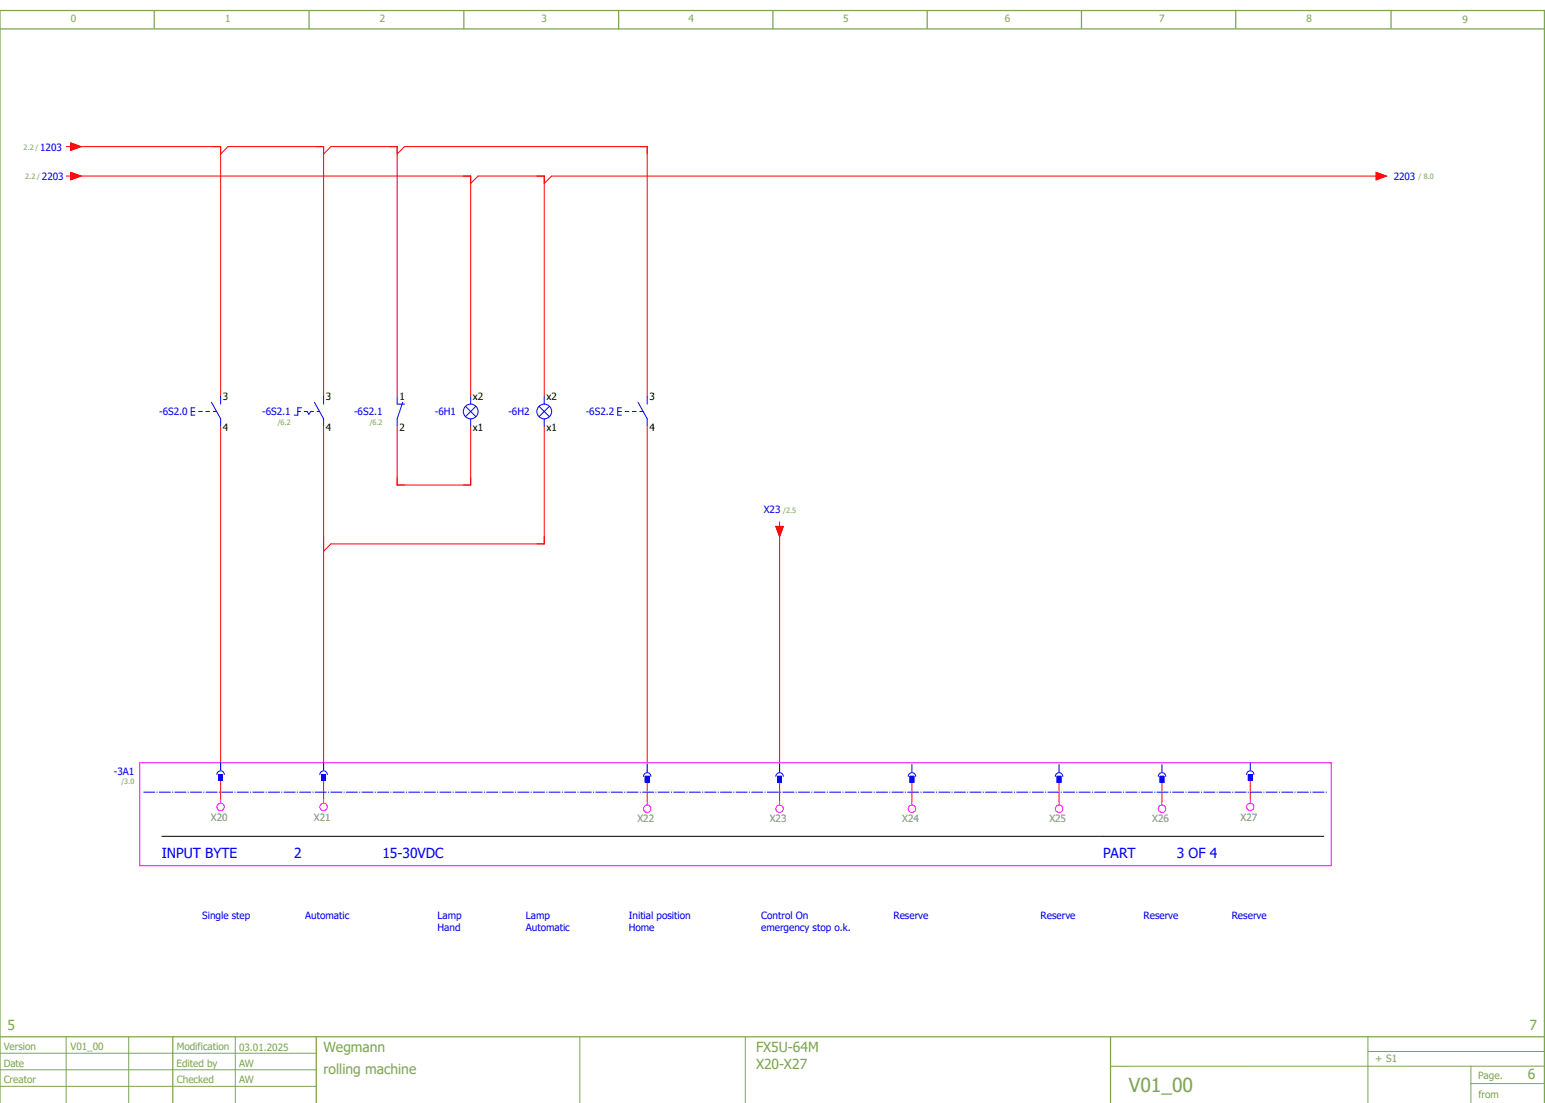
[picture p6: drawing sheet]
<svg xmlns="http://www.w3.org/2000/svg" width="420mm" height="300mm" viewBox="0 0 420 300" stroke-linecap="round" stroke-linejoin="round" font-family="sans-serif">
<g fill="none" stroke="#7ca552" stroke-width=".34">
<path d="M0 7.9h420M41.9 2.9v4.8M84 3v4.8M126.1 3v4.8M168.2 3v4.9M210.2 2.9v4.9M252.1 2.9v4.8M294.1 2.9v4.8M336.1 2.8v4.8M378.3 2.8v4.9M0 281.9h420M0 299.9v-297h420v297"/>
<path d="M47 281.9v18M86 281.9v18M302 281.9v18"/>
</g>
<g fill="none" stroke="#7ca552" stroke-width=".27">
<path d="M0 286.3h86M0 290.8h86M0 295.3h86M18 281.9v18M35 281.9v18M64 281.9v18M157.7 282v17.9M202.7 281.9v18M372 281.9v18M372 285.9h48M400 294.6h20M400 289.9v10"/>
<path d="M419.8 289.9h-117.8"/>
</g>
<g fill="none" stroke="#f00" stroke-width=".27">
<path d="M20 39.9h40v68M20 47.9h108v60M60 41.9l2-2h26v68M88 41.9l2-2h18v68M108 41.9l2-2h66v68M128 49.9l2-2h18v60M60 115.9v93.5M88 115.9v93.5M108 115.9v16h20v-16M148 115.9v32h-58l-2 2M176 115.9v94M212 144.9v65"/>
<path d="M60 211.4v6M88 211.4v6M176 211.9v6M212 211.9v6M248 211.9v6M288 211.9v6M316 211.9v6M340 211.4v6"/>
</g>
<path d="M39 215.4h322" fill="none" stroke="#00f" stroke-width=".27" stroke-dasharray="3.2 .4 .3 .4" stroke-linecap="butt"/>
<path d="M44 227.4h316" fill="none" stroke="#000" stroke-width=".27"/>
<g fill="none" stroke="#00f" stroke-width=".27">
<path d="M52 111.9h1M53 110.9h-1v2h1M54 111.9h1M56 111.9h1M57.5 109.4l2.5 4.5v2M58 111.9h.9M60 107.9v2M126.6 110.5l2.8 2.8M128 107.9v2M128 113.9v2M129.4 110.5l-2.8 2.8M59.5 210.6h1v1.6h-1z"/>
<circle cx="128" cy="111.9" r="2.01"/>
</g>
<path d="M38 207.4h324v28h-324z" fill="none" stroke="#f0f" stroke-width=".27"/>
<path d="M59.5 210.6h1v1.6h-1z" fill-rule="evenodd" fill="#00f"/>
<path d="M59 210.6a1 1 0 0 1 1-1 1 1 0 0 1 1 1M59.5 210.6h1v1.6h-1zM60 207.4v2M87.5 210.6h1v1.6h-1z" fill="none" stroke="#00f" stroke-width=".27"/>
<g fill="none" stroke="#f0f" stroke-width=".27">
<path d="M60 217.4v1"/>
<circle cx="60" cy="219.4" r="1.01"/>
</g>
<path d="M87.5 210.6h1v1.6h-1z" fill-rule="evenodd" fill="#00f"/>
<path d="M87 210.6a1 1 0 0 1 1-1 1 1 0 0 1 1 1M87.5 210.6h1v1.6h-1zM88 207.4v2M175.5 211.1h1v1.6h-1z" fill="none" stroke="#00f" stroke-width=".27"/>
<g fill="none" stroke="#f0f" stroke-width=".27">
<path d="M88 217.4v1"/>
<circle cx="88" cy="219.4" r="1.01"/>
</g>
<path d="M175.5 211.1h1v1.6h-1z" fill-rule="evenodd" fill="#00f"/>
<path d="M175 211.1a1 1 0 0 1 1-1 1 1 0 0 1 1 1M175.5 211.1h1v1.6h-1zM176 207.9v2M211.5 211.1h1v1.6h-1z" fill="none" stroke="#00f" stroke-width=".27"/>
<g fill="none" stroke="#f0f" stroke-width=".27">
<path d="M176 217.9v1"/>
<circle cx="176" cy="219.9" r="1"/>
</g>
<path d="M211.5 211.1h1v1.6h-1z" fill-rule="evenodd" fill="#00f"/>
<path d="M211 211.1a1.01 1.01 0 0 1 1-1 1.01 1.01 0 0 1 1 1M211.5 211.1h1v1.6h-1zM212 207.9v2M247.5 211.1h1v1.6h-1z" fill="none" stroke="#00f" stroke-width=".27"/>
<g fill="none" stroke="#f0f" stroke-width=".27">
<path d="M212 217.9v1"/>
<circle cx="212" cy="219.9" r="1.01"/>
</g>
<path d="M247.5 211.1h1v1.6h-1z" fill-rule="evenodd" fill="#00f"/>
<path d="M247 211.1a1.01 1.01 0 0 1 1-1 1.01 1.01 0 0 1 1 1M247.5 211.1h1v1.6h-1zM248 207.9v2M287.5 211.1h1v1.6h-1z" fill="none" stroke="#00f" stroke-width=".27"/>
<g fill="none" stroke="#f0f" stroke-width=".27">
<path d="M248 217.9v1"/>
<circle cx="248" cy="219.9" r="1.01"/>
</g>
<path d="M287.5 211.1h1v1.6h-1z" fill-rule="evenodd" fill="#00f"/>
<path d="M287 211.1a1.01 1.01 0 0 1 1-1 1.01 1.01 0 0 1 1 1M287.5 211.1h1v1.6h-1zM288 207.9v2M315.5 211.1h1v1.6h-1z" fill="none" stroke="#00f" stroke-width=".27"/>
<g fill="none" stroke="#f0f" stroke-width=".27">
<path d="M288 217.9v1"/>
<circle cx="288" cy="219.9" r="1.01"/>
</g>
<path d="M315.5 211.1h1v1.6h-1z" fill-rule="evenodd" fill="#00f"/>
<path d="M315 211.1a1.01 1.01 0 0 1 1-1 1.01 1.01 0 0 1 1 1M315.5 211.1h1v1.6h-1zM316 207.9v2M339.5 210.6h1v1.6h-1z" fill="none" stroke="#00f" stroke-width=".27"/>
<g fill="none" stroke="#f0f" stroke-width=".27">
<path d="M316 217.9v1"/>
<circle cx="316" cy="219.9" r="1.01"/>
</g>
<path d="M339.5 210.6h1v1.6h-1z" fill-rule="evenodd" fill="#00f"/>
<g fill="none" stroke="#00f" stroke-width=".27">
<path d="M81 111.9h.7M82 110.9h-1v2h-1M82.8 111.9h.7l.5 .7M85.3 111.9h-.8l-.5 .7M85.5 109.4l2.5 4.5M86.2 111.9h.7M88 107.9v2M88 113.9v2M108 107.9v2h2M109.5 109.4l-1.5 4.5v2M146.6 110.5l2.8 2.8M148 107.9v2"/>
<path d="M148 113.9v2M149.4 110.5l-2.8 2.8M168 111.9h1M169 110.9h-1v2h1M170 111.9h1M172 111.9h1M173.5 109.4l2.5 4.5v2M174 111.9h.9M176 107.9v2M339 210.6a1 1 0 0 1 1-1 1 1 0 0 1 1 1M339.5 210.6h1v1.6h-1zM340 207.4v2"/>
<circle cx="148" cy="111.9" r="2.01"/>
</g>
<g fill="none" stroke="#f0f" stroke-width=".27">
<path d="M340 217.4v1"/>
<circle cx="340" cy="219.4" r="1"/>
</g>
<path d="M19.2 38.9l2.8 1-2.8 1z" fill="#f00"/>
<path d="M18 39.9h1.2M19.2 38.9l2.8 1-2.8 1z" fill="none" stroke="#f00" stroke-width=".27"/>
<path d="M19.2 46.9l2.8 1-2.8 1z" fill="#f00"/>
<path d="M18 47.9h1.2M19.2 46.9l2.8 1-2.8 1z" fill="none" stroke="#f00" stroke-width=".27"/>
<path d="M211 143.1h2l-1 2.8z" fill="#f00"/>
<path d="M150 47.9h224.6M150 47.9l-2 2M211 143.1h2l-1 2.8zM212 141.9v1.2" fill="none" stroke="#f00" stroke-width=".27"/>
<path d="M374.2 46.9l2.8 1-2.8 1z" fill="#f00"/>
<path d="M374.2 46.9l2.8 1-2.8 1z" fill="none" stroke="#f00" stroke-width=".27"/>
<text font-size="5.3" fill="#7ca552" x="307" y="296.9">V01_00</text>
<g font-size="3.8" fill="#00f">
<text x="44" y="233.4">INPUT BYTE</text>
<text x="80" y="233.4">2</text>
<text x="104" y="233.4">15-30VDC</text>
<text x="300" y="233.4">PART</text>
<text x="320" y="233.4">3 OF 4</text>
</g>
<g font-size="3.8" fill="#7ca552">
<text x="2" y="279.9">5</text>
<text x="416" y="279.9">7</text>
<text x="88" y="285.9">Wegmann</text>
<text x="205.6" y="286.1">FX5U-64M</text>
<text x="88" y="291.9">rolling machine</text>
<text x="205.6" y="290.6">X20-X27</text>
<text x="415.5" y="293.3">6</text>
</g>
<g font-size="2.7" fill="#7ca552">
<text x="19.3" y="5.9">0</text>
<text x="61.3" y="5.9">1</text>
<text x="103.3" y="5.9">2</text>
<text x="147.3" y="5.9">3</text>
<text x="187.3" y="5.9">4</text>
<text x="229.3" y="5.9">5</text>
<text x="273.3" y="5.9">6</text>
<text x="315.3" y="5.9">7</text>
<text x="355.3" y="5.9">8</text>
<text x="397.7" y="6.2">9</text>
<text x="1" y="285.4">Version</text>
<text x="19.1" y="285.4">V01_00</text>
<text x="48.1" y="285.5">Modification</text>
<text x="65" y="285.6">03.01.2025</text>
<text x="1" y="289.9">Date</text>
<text x="48" y="289.9">Edited by</text>
<text x="65" y="289.9">AW</text>
<text x="374" y="288.8">+ S1</text>
<text x="402" y="293.3">Page.</text>
<text x="1" y="294.4">Creator</text>
<text x="48.1" y="294.4">Checked</text>
<text x="65" y="294.4">AW</text>
<text x="402.1" y="298.4">from</text>
</g>
<g font-size="2.7" fill="#00f">
<text x="10.9" y="40.9">1203</text>
<text x="11.4" y="48.9">2203</text>
<text x="379" y="49">2203</text>
<text x="43.3" y="112.9">-6S2.0</text>
<text x="71.3" y="112.9">-6S2.1</text>
<text x="96.3" y="112.9">-6S2.1</text>
<text x="118.3" y="112.9">-6H1</text>
<text x="138.3" y="112.9">-6H2</text>
<text x="159.3" y="112.9">-6S2.2</text>
<text x="207.7" y="139.6">X23</text>
<text x="30.9" y="210.6">-3A1</text>
<text x="55" y="249.9">Single step</text>
<text x="83" y="249.9">Automatic</text>
<text x="119" y="249.9">Lamp</text>
<text x="143" y="249.9">Lamp</text>
<text x="171" y="249.9">Initial position</text>
<text x="207" y="249.9">Control On</text>
<text x="243" y="249.9">Reserve</text>
<text x="283" y="249.9">Reserve</text>
<text x="311" y="249.9">Reserve</text>
<text x="335" y="249.9">Reserve</text>
<text x="119" y="253.1">Hand</text>
<text x="143" y="253.1">Automatic</text>
<text x="171" y="253.1">Home</text>
<text x="207" y="253.1">emergency stop o.k.</text>
</g>
<g font-size="2.7">
<text x="60.6" y="108.7">3</text>
<text x="88.6" y="108.7">3</text>
<text x="108.6" y="108.7">1</text>
<text x="128.6" y="108.7">x2</text>
<text x="148.6" y="108.7">x2</text>
<text x="176.6" y="108.7">3</text>
<text x="60.6" y="117.2">4</text>
<text x="88.6" y="117.2">4</text>
<text x="108.6" y="117.2">2</text>
<text x="128.6" y="117.2">x1</text>
<text x="148.6" y="117.2">x1</text>
<text x="176.6" y="117.2">4</text>
</g>
<g font-size="2.7" fill="#767676">
<text x="57.4" y="223.1">X20</text>
<text x="85.4" y="223.1">X21</text>
<text x="173.4" y="223.6">X22</text>
<text x="209.4" y="223.6">X23</text>
<text x="245.4" y="223.6">X24</text>
<text x="285.4" y="223.6">X25</text>
<text x="313.4" y="223.6">X26</text>
<text x="337.4" y="223.1">X27</text>
</g>
<g font-size="2" fill="#7ca552">
<text x="6.4" y="40.7">2.2 /</text>
<text x="6.9" y="48.7">2.2 /</text>
<text x="385.8" y="48.7">/ 8.0</text>
<text x="75.5" y="115.5">/6.2</text>
<text x="100.5" y="115.5">/6.2</text>
<text x="213" y="139.4">/2.5</text>
<text x="33" y="213.1">/3.0</text>
</g>
</svg>
